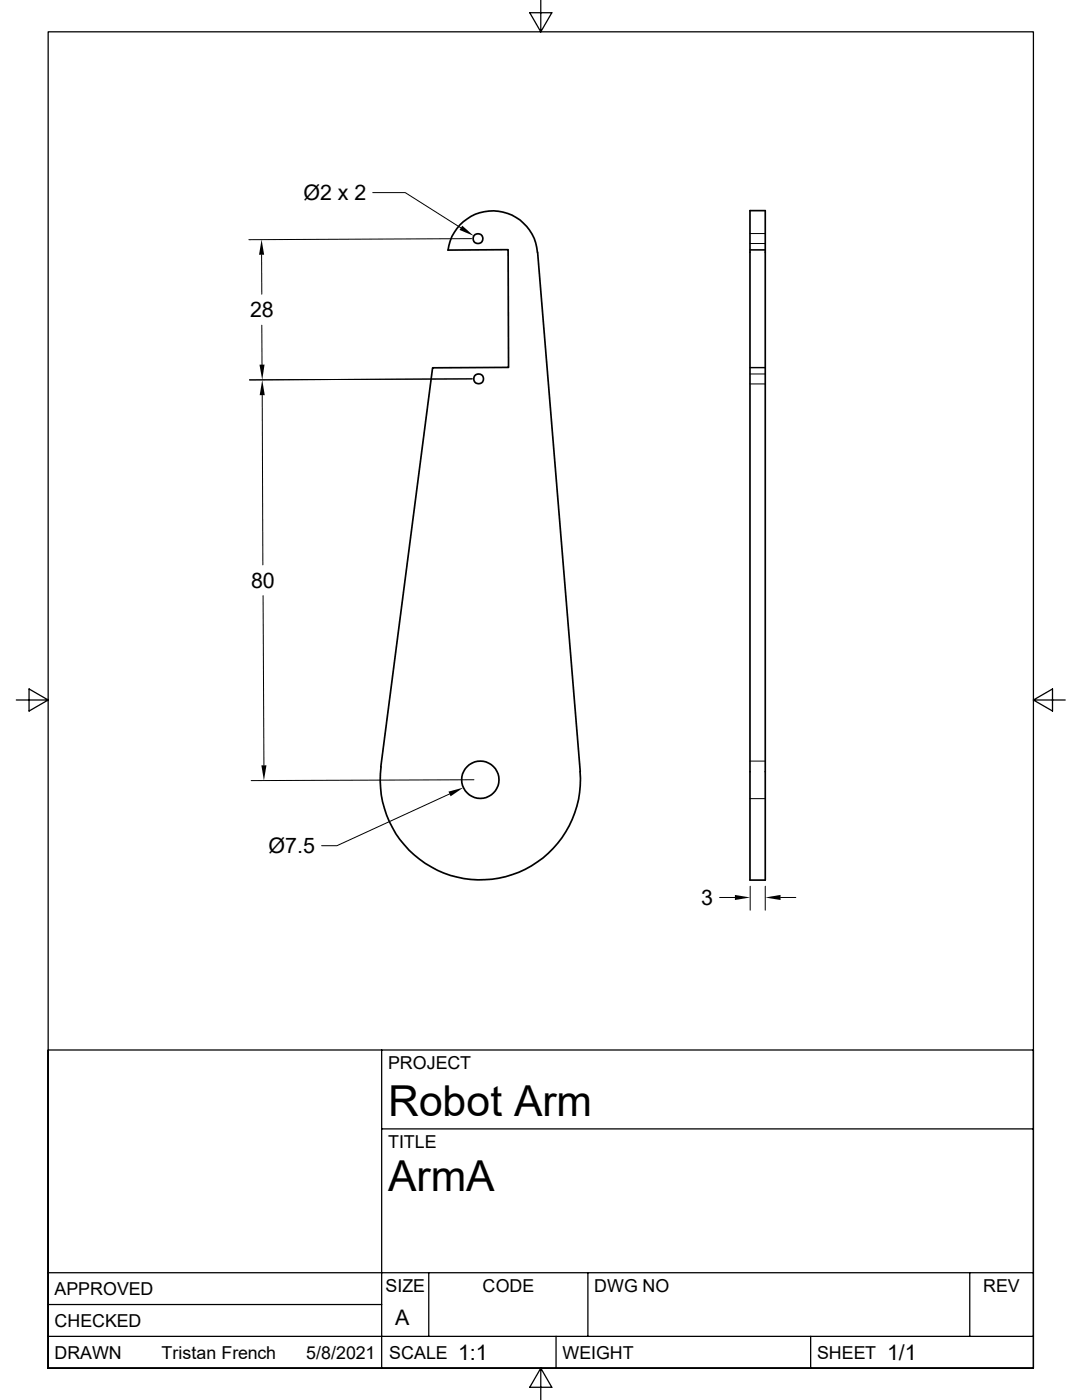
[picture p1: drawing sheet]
<svg xmlns="http://www.w3.org/2000/svg" width="216mm" height="279mm" viewBox="0 0 216 279" stroke-linecap="round" stroke-linejoin="round" font-family="sans-serif">
<g fill="none" stroke="#000" stroke-width=".34">
<path d="M89.4 49.9l12-.1 .1 23.5-15.2 .1-10.3 79.6M89.4 49.9a9 9 0 0 1 9.1-7.8 9 9 0 0 1 8.7 8.2l8.6 103.7M149.6 42h3.1v133.6h-3.1zM76 153a20 20 0 0 0 19.4 22.6 20 20 0 0 0 20.3-21.6"/>
<circle cx="95.4" cy="47.6" r=".98"/>
<circle cx="95.5" cy="75.6" r=".98"/>
<circle cx="95.8" cy="155.6" r="3.7"/>
</g>
<g fill="none" stroke="#000" stroke-width=".2">
<path d="M74.4 38.4h6.5l11 7.1M52.2 50.8v7.9M94.1 47.6l-44.4 .2M149.6 49.9h3.1M149.6 49.8h3.1M149.6 48.6h3.1M149.6 46.6h3.1M52.2 64.9l.1 7.9M52.3 78.9l.2 33.8M94.2 75.6l-44.4 .2M149.6 73.4h3.1M149.6 73.3h3.1"/>
<path d="M149.6 76.6h3.1M149.6 74.6h3.1M52.5 118.9l.2 33.8M89.7 158.5l-22.5 10.3h-3M94.6 155.6l-44.5 .2M149.6 159.4h3.1M149.6 151.9h3.1M143.6 179.1h3M149.7 176.9v4.8M152.7 176.9v4.8M155.7 179.1h3.1"/>
</g>
<g fill="none" stroke="#000" stroke-width=".25">
<path d="M107.9 0v6.4l-2.2-3.9h4.4l-2.2 3.9M3.3 139.7h6.3l-3.8-2.2v4.4l3.8-2.2M206.2 139.7l3.8 2.2v-4.4l-3.8 2.2h6.4M76.2 209.5v63.5M76.2 225.3h130M9.6 254h196.6M85.6 254v12.7M117.3 254v12.7M193.5 254v12.7M9.6 273v-266.6h196.6v266.6M9.6 273v-63.5h196.6v63.5M9.6 273h196.6"/>
<path d="M9.6 266.7h196.6M9.6 260.3h66.6M107.9 273l2.2 3.9h-4.4l2.2-3.9v6.4M111 266.7v6.3M161.8 266.7v6.3"/>
</g>
<path d="M52.2 47.8l.5 3h-1zM92.2 45l2.3 2.1-2.8-1.2zM51.8 72.8h1l-.5 3zM52.3 75.8l.5 3.1h-1zM52.2 152.7h1l-.5 3.1zM89.5 158l3-.8-2.6 1.7zM146.6 178.6l3.1 .5-3.1 .5zM152.7 179.1l3-.5v1z" fill="#000"/>
<g font-size="8.5">
<text x="77.4" y="222.8">Robot Arm</text>
<text x="77.4" y="237.7">ArmA</text>
</g>
<g font-size="4.3">
<text x="60.5" y="39.9">Ø2 x 2</text>
<text x="49.9" y="63.3">28</text>
<text x="50.1" y="117.3">80</text>
<text x="53.6" y="170.2">Ø7.5</text>
<text x="139.9" y="180.6">3</text>
<text x="78.9" y="264.5">A</text>
<text x="91.4" y="271.4">1:1</text>
<text x="177" y="271.4">1/1</text>
</g>
<g font-size="3.6">
<text x="77.4" y="213.4">PROJECT</text>
<text x="77.4" y="229.1">TITLE</text>
<text x="76.9" y="257.8">SIZE</text>
<text x="96.3" y="257.8">CODE</text>
<text x="118.6" y="257.8">DWG NO</text>
<text x="196.2" y="257.8">REV</text>
<text x="10.9" y="258.4">APPROVED</text>
<text x="10.9" y="264.8">CHECKED</text>
<text x="10.9" y="271.1">DRAWN</text>
<text x="32.2" y="271.1">Tristan French</text>
<text x="61.1" y="271.1">5/8/2021</text>
<text x="77.7" y="271.1">SCALE</text>
<text x="112.2" y="271.1">WEIGHT</text>
<text x="163" y="271.1">SHEET</text>
</g>
</svg>
